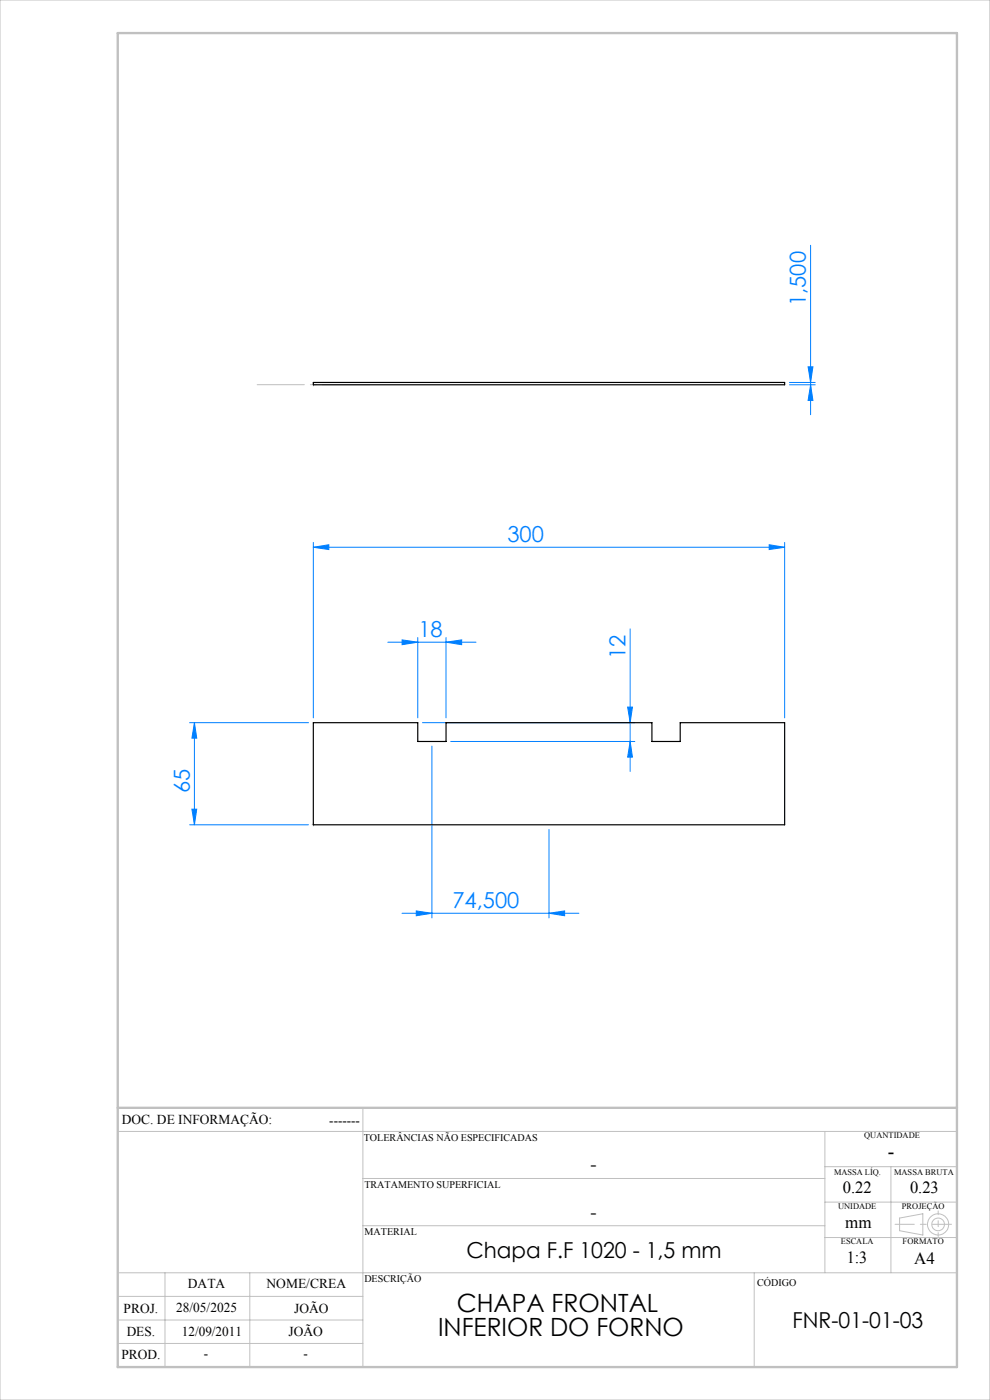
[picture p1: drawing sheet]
<svg xmlns="http://www.w3.org/2000/svg" width="210mm" height="297mm" viewBox="0 0 210 297" stroke-linecap="round" stroke-linejoin="round" font-family="sans-serif">
<g fill="none" stroke="#c0c0c0" stroke-width=".21">
<path d="M0 0h210v297h-210zM77 235v55M25 240h178M77 250h98M175 240v30M175 255h28M175 247.5h28M189 247.5v22.5M190.8 258.4l5-.9v4.5l-5-.9zM25 275h52M25 270h178M35 270v20"/>
<path d="M53 270v20M77 260h98M160 270v20M175 262.5h28M25 285h52M25 280h52"/>
<circle cx="199" cy="259.7" r="1.34"/>
<circle cx="199" cy="259.7" r="2.25"/>
</g>
<g fill="none" stroke="#0080ff" stroke-width=".21">
<path d="M171.9 52v36M171.4 77.8h1l-.5 3.3zM167.5 81.6h5.4M167.5 81.1h5.4M171.9 81.6l.5 3.3h-1zM66.5 116.1l3.2-.5v1zM66.5 115.1v37.2M66.5 116.1h99.9M163.2 115.6l3.2 .5-3.2 .5zM166.4 115.1v37.2M82.3 136.2h18.7M85.3 135.7l3.3 .5-3.3 .6z"/>
<path d="M88.6 135.3v17M94.6 136.2l3.3-.5v1.1zM94.6 135.3v17M133.7 133.4v30.3M40.2 153.3h25.2M41.2 153.3l.5 3.3h-1zM41.2 153.3v21.7M89.6 153.3h45.1M91.6 158.3v36.4M95.6 157.3h39.1M133.1 150h1.1l-.5 3.3zM133.7 157.3l.5 3.3h-1.1z"/>
<path d="M40.2 175h25.2M40.7 171.7h1l-.5 3.3zM116.5 176v18.7M85.3 193.7h37.5M88.3 193.2l3.3 .5-3.3 .6zM116.5 193.7l3.3-.5v1.1z"/>
</g>
<path d="M201.8 259.7h-11.9" fill="none" stroke="#c0c0c0" stroke-width=".21" stroke-dasharray="15.2 1.3 1.3 1.3" stroke-dashoffset="11.2"/>
<path d="M199 256.9v5.4" fill="none" stroke="#c0c0c0" stroke-width=".21" stroke-dasharray="15.2 1.3 1.3 1.3" stroke-dashoffset="14.4"/>
<path d="M66.5 81.9v-.6M66.2 175h.5M66.5 175.2v-.5" fill="none" stroke="#c0c0c0" stroke-width=".21" stroke-dasharray="15.2 1.3 1.3 1.3"/>
<path d="M78.4 81.6h-23.8" fill="none" stroke="#c0c0c0" stroke-width=".21" stroke-dasharray="15.2 1.3 1.3 1.3" stroke-dashoffset="5.2"/>
<path d="M25 7h178v283h-178zM25 235h178" fill="none" stroke="#c0c0c0" stroke-width=".5"/>
<g fill="#0080ff">
<path d="M94.6 136.2l3.3-.5v1.1zM85.3 135.7l3.3 .5-3.3 .6z"/>
<path d="M66.5 116.1l3.2-.5v1zM163.2 115.6l3.2 .5-3.2 .5zM88.3 193.2l3.3 .5-3.3 .6zM116.5 193.7l3.3-.5v1.1z"/>
<path d="M171.9 81.6l.5 3.3h-1zM171.4 77.8h1l-.5 3.3zM40.7 171.7h1l-.5 3.3zM41.2 153.3l.5 3.3h-1z"/>
<path d="M133.1 150h1.1l-.5 3.3zM133.7 157.3l.5 3.3h-1.1z"/>
</g>
<path d="M66.5 81.1h99.9v.5h-99.9zM66.5 153.3h22.1v4h6v-4h43.7v4h6v-4h22.1v21.7h-99.9z" fill="none" stroke="#000" stroke-width=".25"/>
<g font-size="5.3">
<text x="96.9" y="278.3">CHAPA FRONTAL</text>
<text x="92.9" y="283.4">INFERIOR DO FORNO</text>
</g>
<g font-size="4.7" fill="#0080ff">
<text x="170.9" y="64.9" transform="rotate(-90 170.9 64.9)">1,500</text>
<text x="107.6" y="115">300</text>
<text x="88.8" y="135.2">18</text>
<text x="132.7" y="139.9" transform="rotate(-90 132.7 139.9)">12</text>
<text x="40.2" y="168.2" transform="rotate(-90 40.2 168.2)">65</text>
<text x="96" y="192.7">74,500</text>
</g>
<g font-size="4.7">
<text x="99" y="266.8">Chapa F.F 1020 - 1,5 mm</text>
<text x="168.1" y="281.7">FNR-01-01-03</text>
</g>
<text font-size="4.3" x="188.3" y="245.8">-</text>
<g font-size="4">
<text x="125.2" y="248.4">-</text>
<text x="125.2" y="258.6">-</text>
</g>
<g font-size="3.6">
<text x="178.8" y="253.1">0.22</text>
<text x="193" y="253.1">0.23</text>
<text x="179.3" y="260.6">mm</text>
<text x="179.6" y="267.9">1:3</text>
<text x="193.9" y="268.1">A4</text>
</g>
<g font-size="2.9">
<text x="25.9" y="238.4">DOC. DE INFORMAÇÃO:</text>
<text x="69.8" y="238.6">-------</text>
<text x="39.9" y="273.2">DATA</text>
<text x="56.5" y="273.2">NOME/CREA</text>
<text x="26.2" y="278.6">PROJ.</text>
<text x="37.4" y="278.2">28/05/2025</text>
<text x="62.4" y="278.6">JOÃO</text>
<text x="26.9" y="283.4">DES.</text>
<text x="38.6" y="283.4">12/09/2011</text>
<text x="61.2" y="283.4">JOÃO</text>
<text x="25.7" y="288.3">PROD.</text>
<text x="43.3" y="288">-</text>
<text x="64.4" y="288">-</text>
</g>
<g font-size="2.2">
<text x="77.2" y="242.1">TOLERÂNCIAS NÃO ESPECIFICADAS</text>
<text x="77.3" y="251.9">TRATAMENTO SUPERFICIAL</text>
<text x="77.3" y="261.9">MATERIAL</text>
<text x="77.3" y="272.1">DESCRIÇÃO</text>
<text x="160.6" y="272.8">CÓDIGO</text>
</g>
<g font-size="1.8">
<text x="183.3" y="241.4">QUANTIDADE</text>
<text x="176.9" y="249.2">MASSA LÍQ.</text>
<text x="189.7" y="249.2">MASSA BRUTA</text>
<text x="177.8" y="256.5">UNIDADE</text>
<text x="191.3" y="256.5">PROJEÇÃO</text>
<text x="178.4" y="264">ESCALA</text>
<text x="191.5" y="264">FORMATO</text>
</g>
</svg>
